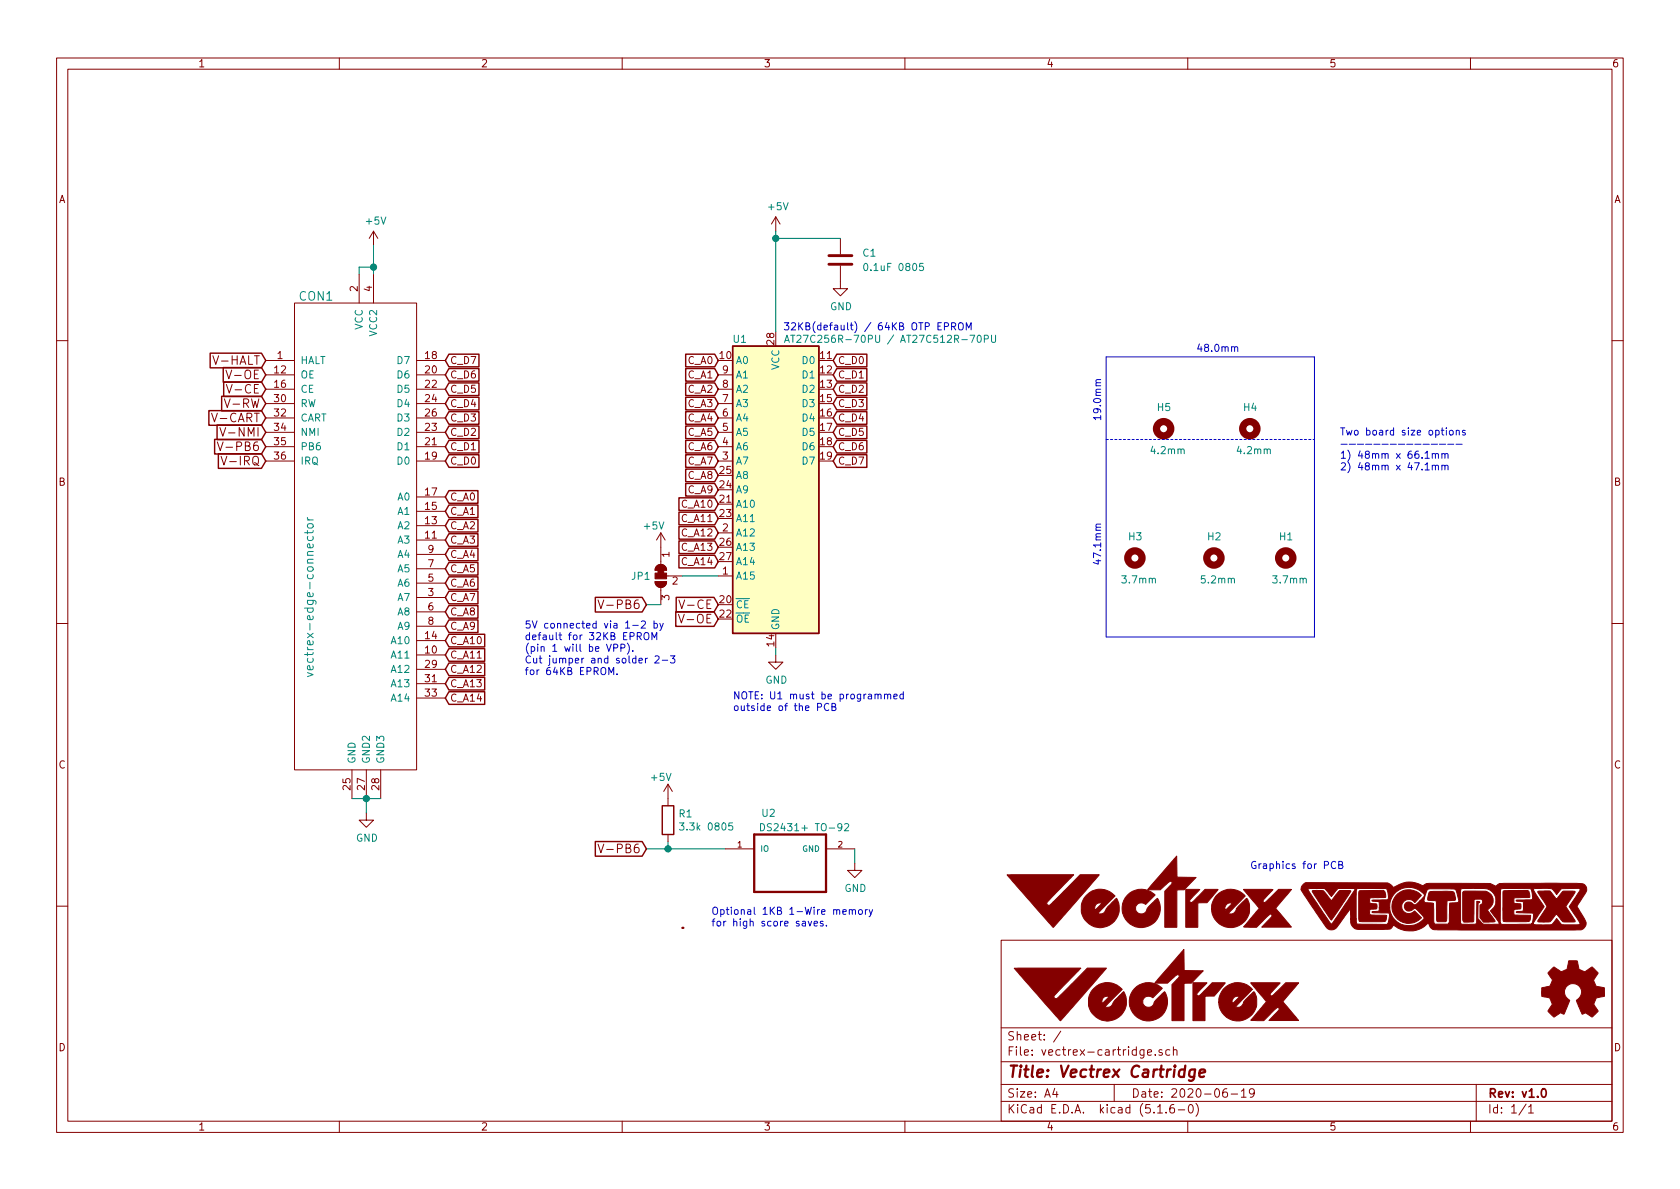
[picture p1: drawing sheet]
EESchema Schematic File Version 4
EELAYER 30 0
EELAYER END
$Descr A4 11693 8268
encoding utf-8
Sheet 1 1
Title "Vectrex Cartridge"
Date "2020-06-19"
Rev "v1.0"
Comp ""
Comment1 ""
Comment2 ""
Comment3 ""
Comment4 ""
$EndDescr
Text GLabel 1850 2500 0    60   Input ~ 0
V-HALT
Text GLabel 1850 2600 0    60   Input ~ 0
V-OE
Text GLabel 1850 2700 0    60   Input ~ 0
V-CE
Text GLabel 1850 2800 0    60   Input ~ 0
V-RW
Text GLabel 1850 2900 0    60   Input ~ 0
V-CART
Text GLabel 1850 3000 0    60   Input ~ 0
V-NMI
Text GLabel 1850 3100 0    60   Input ~ 0
V-PB6
Text GLabel 1850 3200 0    60   Input ~ 0
V-IRQ
Wire Wire Line
	2500 1850 2600 1850
Wire Wire Line
	2600 1850 2600 1900
Wire Wire Line
	2500 1850 2500 1900
Text GLabel 3100 2500 2    50   Input ~ 0
C_D7
Text GLabel 3100 2600 2    50   Input ~ 0
C_D6
Text GLabel 3100 2700 2    50   Input ~ 0
C_D5
Text GLabel 3100 2800 2    50   Input ~ 0
C_D4
Text GLabel 3100 2900 2    50   Input ~ 0
C_D3
Text GLabel 3100 3000 2    50   Input ~ 0
C_D2
Text GLabel 3100 3100 2    50   Input ~ 0
C_D1
Text GLabel 3100 3200 2    50   Input ~ 0
C_D0
Text GLabel 3100 3450 2    50   Input ~ 0
C_A0
Text GLabel 3100 3550 2    50   Input ~ 0
C_A1
Text GLabel 3100 3650 2    50   Input ~ 0
C_A2
Text GLabel 3100 3750 2    50   Input ~ 0
C_A3
Text GLabel 3100 3850 2    50   Input ~ 0
C_A4
Text GLabel 3100 3950 2    50   Input ~ 0
C_A5
Text GLabel 3100 4050 2    50   Input ~ 0
C_A6
Text GLabel 3100 4150 2    50   Input ~ 0
C_A7
Text GLabel 3100 4250 2    50   Input ~ 0
C_A8
Text GLabel 3100 4350 2    50   Input ~ 0
C_A9
Text GLabel 3100 4450 2    50   Input ~ 0
C_A10
Text GLabel 3100 4550 2    50   Input ~ 0
C_A11
Text GLabel 3100 4650 2    50   Input ~ 0
C_A12
Text GLabel 3100 4750 2    50   Input ~ 0
C_A13
Text GLabel 3100 4850 2    50   Input ~ 0
C_A14
$Comp
L vectrex-edge-connector:vectrex-edge-connector CON1
U 1 1
P 2550 3900
F 0 "CON1" H 2200 5750 60  0000 C CNN
F 1 "vectrex-edge-connector" V 2150 3650 60  0000 C CNN
F 2 "vectrex-cartridge:vectrex-edge-connector-thinner-no-soldermask" H 2550 4600 60  0001 C CNN
F 3 "" H 2550 4600 60  0001 C CNN
	1    2550 3900
	1    0    0    -1  
$EndComp
Connection ~ 2600 1850
$Comp
L Graphic:Logo_Open_Hardware_Small #LOGO1
U 1 1
P 10950 6900
F 0 "#LOGO1" H 10950 7175 50  0001 C CNN
F 1 "Logo_Open_Hardware_Small" H 10950 6675 50  0001 C CNN
F 2 "" H 10950 6900 50  0001 C CNN
F 3 "~" H 10950 6900 50  0001 C CNN
	1    10950 6900
	1    0    0    -1  
$EndComp
$Comp
L power:+5V #PWR0101
U 1 1
P 2600 1700
F 0 "#PWR0101" H 2600 1550 50  0001 C CNN
F 1 "+5V" H 2615 1873 50  0000 C CNN
F 2 "" H 2600 1700 50  0001 C CNN
F 3 "" H 2600 1700 50  0001 C CNN
	1    2600 1700
	1    0    0    -1  
$EndComp
Wire Wire Line
	2600 1700 2600 1850
$Comp
L power:GND #PWR0102
U 1 1
P 2550 5650
F 0 "#PWR0102" H 2550 5400 50  0001 C CNN
F 1 "GND" H 2555 5477 50  0000 C CNN
F 2 "" H 2550 5650 50  0001 C CNN
F 3 "" H 2550 5650 50  0001 C CNN
	1    2550 5650
	1    0    0    -1  
$EndComp
Wire Wire Line
	2450 5550 2550 5550
Connection ~ 2550 5550
Wire Wire Line
	2550 5550 2650 5550
Wire Wire Line
	2550 5550 2550 5650
$Comp
L Mechanical:MountingHole H1
U 1 1
P 8950 3875
F 0 "H1" H 8900 4025 50  0000 L CNN
F 1 "3.7mm" H 8850 3725 50  0000 L CNN
F 2 "vectrex-cartridge:Mounting_Hole_D3.7mm" H 8950 3875 50  0001 C CNN
F 3 "~" H 8950 3875 50  0001 C CNN
	1    8950 3875
	1    0    0    -1  
$EndComp
$Comp
L Mechanical:MountingHole H3
U 1 1
P 7900 3875
F 0 "H3" H 7850 4025 50  0000 L CNN
F 1 "3.7mm" H 7800 3725 50  0000 L CNN
F 2 "vectrex-cartridge:Mounting_Hole_D3.7mm" H 7900 3875 50  0001 C CNN
F 3 "~" H 7900 3875 50  0001 C CNN
	1    7900 3875
	1    0    0    -1  
$EndComp
$Comp
L Mechanical:MountingHole H2
U 1 1
P 8450 3875
F 0 "H2" H 8400 4025 50  0000 L CNN
F 1 "5.2mm" H 8350 3725 50  0000 L CNN
F 2 "vectrex-cartridge:Mounting_Hole_D5.2mm" H 8450 3875 50  0001 C CNN
F 3 "~" H 8450 3875 50  0001 C CNN
	1    8450 3875
	1    0    0    -1  
$EndComp
$Comp
L Mechanical:MountingHole H5
U 1 1
P 8100 2975
F 0 "H5" H 8050 3125 50  0000 L CNN
F 1 "4.2mm" H 8000 2825 50  0000 L CNN
F 2 "vectrex-cartridge:Mounting_Hole_D4.2mm" H 8100 2975 50  0001 C CNN
F 3 "~" H 8100 2975 50  0001 C CNN
	1    8100 2975
	1    0    0    -1  
$EndComp
$Comp
L Mechanical:MountingHole H4
U 1 1
P 8700 2975
F 0 "H4" H 8650 3125 50  0000 L CNN
F 1 "4.2mm" H 8600 2825 50  0000 L CNN
F 2 "vectrex-cartridge:Mounting_Hole_D4.2mm" H 8700 2975 50  0001 C CNN
F 3 "~" H 8700 2975 50  0001 C CNN
	1    8700 2975
	1    0    0    -1  
$EndComp
Wire Notes Line style solid
	7700 2475 9150 2475
Wire Notes Line style solid
	9150 4425 7700 4425
Wire Notes Line style solid
	9150 2475 9150 4425
Wire Notes Line
	7700 3050 9150 3050
Wire Notes Line style solid
	7700 2475 7700 4425
Text Notes 8325 2450 0    50   ~ 0
48.0mm
Text Notes 7675 2925 1    50   ~ 0
19.0mm\n
Text Notes 7675 3625 3    50   ~ 0
47.1mm\n
Text Notes 9325 3275 0    50   ~ 0
Two board size options\n———————————————\n1) 48mm x 66.1mm\n2) 48mm x 47.1mm
Text GLabel 5800 3200 2    50   Input ~ 0
C_D7
Text GLabel 5800 3100 2    50   Input ~ 0
C_D6
Text GLabel 5800 3000 2    50   Input ~ 0
C_D5
Text GLabel 5800 2900 2    50   Input ~ 0
C_D4
Text GLabel 5800 2800 2    50   Input ~ 0
C_D3
Text GLabel 5800 2700 2    50   Input ~ 0
C_D2
Text GLabel 5800 2600 2    50   Input ~ 0
C_D1
Text GLabel 5800 2500 2    50   Input ~ 0
C_D0
Text GLabel 5000 2500 0    50   Input ~ 0
C_A0
Text GLabel 5000 2600 0    50   Input ~ 0
C_A1
Text GLabel 5000 2700 0    50   Input ~ 0
C_A2
Text GLabel 5000 2800 0    50   Input ~ 0
C_A3
Text GLabel 5000 2900 0    50   Input ~ 0
C_A4
Text GLabel 5000 3000 0    50   Input ~ 0
C_A5
Text GLabel 5000 3100 0    50   Input ~ 0
C_A6
Text GLabel 5000 3200 0    50   Input ~ 0
C_A7
Text GLabel 5000 3300 0    50   Input ~ 0
C_A8
Text GLabel 5000 3400 0    50   Input ~ 0
C_A9
Text GLabel 5000 3500 0    50   Input ~ 0
C_A10
Text GLabel 5000 3600 0    50   Input ~ 0
C_A11
Text GLabel 5000 3700 0    50   Input ~ 0
C_A12
Text GLabel 5000 3800 0    50   Input ~ 0
C_A13
Text GLabel 5000 3900 0    50   Input ~ 0
C_A14
$Comp
L power:+5V #PWR0103
U 1 1
P 5400 1600
F 0 "#PWR0103" H 5400 1450 50  0001 C CNN
F 1 "+5V" H 5415 1773 50  0000 C CNN
F 2 "" H 5400 1600 50  0001 C CNN
F 3 "" H 5400 1600 50  0001 C CNN
	1    5400 1600
	1    0    0    -1  
$EndComp
$Comp
L power:GND #PWR0105
U 1 1
P 5850 1950
F 0 "#PWR0105" H 5850 1700 50  0001 C CNN
F 1 "GND" H 5855 1777 50  0000 C CNN
F 2 "" H 5850 1950 50  0001 C CNN
F 3 "" H 5850 1950 50  0001 C CNN
	1    5850 1950
	1    0    0    -1  
$EndComp
Wire Wire Line
	5400 4500 5400 4550
$Comp
L Device:C C1
U 1 1
P 5850 1800
F 0 "C1" H 6000 1850 50  0000 L CNN
F 1 "0.1uF 0805" H 6000 1750 50  0000 L CNN
F 2 "Capacitor_SMD:C_0805_2012Metric_Pad1.15x1.40mm_HandSolder" H 5888 1650 50  0001 C CNN
F 3 "~" H 5850 1800 50  0001 C CNN
	1    5850 1800
	1    0    0    -1  
$EndComp
Text GLabel 5000 4200 0    60   Input ~ 0
V-CE
Text GLabel 5000 4300 0    60   Input ~ 0
V-OE
Text Notes 5450 2300 0    50   ~ 0
32KB(default) / 64KB OTP EPROM
$Comp
L power:GND #PWR0104
U 1 1
P 5400 4550
F 0 "#PWR0104" H 5400 4300 50  0001 C CNN
F 1 "GND" H 5405 4377 50  0000 C CNN
F 2 "" H 5400 4550 50  0001 C CNN
F 3 "" H 5400 4550 50  0001 C CNN
	1    5400 4550
	1    0    0    -1  
$EndComp
Text Notes 5100 4950 0    50   ~ 0
NOTE: U1 must be programmed \noutside of the PCB
$Comp
L Memory_EPROM:27C512 U1
U 1 1
P 5400 3400
F 0 "U1" H 5150 4450 50  0000 C CNN
F 1 "AT27C256R-70PU / AT27C512R-70PU" H 6200 4450 50  0000 C CNN
F 2 "Package_DIP:DIP-28_W15.24mm" H 5400 3400 50  0001 C CNN
F 3 "http://ww1.microchip.com/downloads/en/DeviceDoc/doc0015.pdf" H 5400 3400 50  0001 C CNN
	1    5400 3400
	1    0    0    -1  
$EndComp
Text GLabel 4500 4200 0    60   Input ~ 0
V-PB6
$Comp
L Jumper:SolderJumper_3_Bridged12 JP1
U 1 1
P 4600 4000
F 0 "JP1" V 4600 4068 50  0000 L CNN
F 1 "SolderJumper_3_Bridged12" V 4555 4068 50  0001 L CNN
F 2 "vectrex-cartridge:SolderJumper-3_P1.3mm_Bridged12_RoundedPad1.0x1.5mm_NumberLabels" H 4600 4000 50  0001 C CNN
F 3 "~" H 4600 4000 50  0001 C CNN
	1    4600 4000
	0    -1   1    0   
$EndComp
Wire Wire Line
	4750 4000 5000 4000
$Comp
L power:+5V #PWR0106
U 1 1
P 4600 3800
F 0 "#PWR0106" H 4600 3650 50  0001 C CNN
F 1 "+5V" H 4550 3950 50  0000 C CNN
F 2 "" H 4600 3800 50  0001 C CNN
F 3 "" H 4600 3800 50  0001 C CNN
	1    4600 3800
	1    0    0    -1  
$EndComp
Text Notes 3650 4700 0    50   ~ 0
5V connected via 1-2 by \ndefault for 32KB EPROM \n(pin 1 will be VPP).\nCut jumper and solder 2-3\nfor 64KB EPROM. 
$Comp
L power:GND #PWR0107
U 1 1
P 5950 6000
F 0 "#PWR0107" H 5950 5750 50  0001 C CNN
F 1 "GND" H 5955 5827 50  0000 C CNN
F 2 "" H 5950 6000 50  0001 C CNN
F 3 "" H 5950 6000 50  0001 C CNN
	1    5950 6000
	1    0    0    -1  
$EndComp
Wire Wire Line
	5950 6000 5950 5900
$Comp
L Device:R R1
U 1 1
P 4650 5700
F 0 "R1" H 4720 5746 50  0000 L CNN
F 1 "3.3k 0805" H 4720 5655 50  0000 L CNN
F 2 "Resistor_SMD:R_0805_2012Metric_Pad1.15x1.40mm_HandSolder" V 4580 5700 50  0001 C CNN
F 3 "~" H 4650 5700 50  0001 C CNN
	1    4650 5700
	1    0    0    -1  
$EndComp
$Comp
L power:+5V #PWR0108
U 1 1
P 4650 5550
F 0 "#PWR0108" H 4650 5400 50  0001 C CNN
F 1 "+5V" H 4600 5700 50  0000 C CNN
F 2 "" H 4650 5550 50  0001 C CNN
F 3 "" H 4650 5550 50  0001 C CNN
	1    4650 5550
	1    0    0    -1  
$EndComp
Text Notes 4950 6450 0    50   ~ 0
Optional 1KB 1-Wire memory\nfor high score saves.
Wire Wire Line
	4650 5900 4650 5850
Wire Wire Line
	4650 5900 5050 5900
Wire Wire Line
	5400 1600 5400 1650
Wire Wire Line
	5400 1650 5850 1650
Connection ~ 5400 1650
Wire Wire Line
	5400 1650 5400 2300
Text GLabel 4500 5900 0    60   Input ~ 0
V-PB6
Wire Wire Line
	4500 5900 4650 5900
Connection ~ 4650 5900
$Comp
L ds2431:DS2431 U2
U 1 1
P 5250 6000
F 0 "U2" H 5350 6350 50  0000 C CNN
F 1 "DS2431+ TO-92" H 5600 6250 50  0000 C CNN
F 2 "vectrex-cartridge:TO-92L_HandSolder" H 5250 6000 50  0001 C CNN
F 3 "" H 5250 6000 50  0001 C CNN
	1    5250 6000
	1    0    0    -1  
$EndComp
Text Notes 8700 6050 0    50   ~ 0
Graphics for PCB
$Comp
L vectrex-us:LOGO G2
U 1 1
P 8050 6850
F 0 "G2" H 8050 6630 60  0001 C CNN
F 1 "LOGO" H 8050 7070 60  0001 C CNN
F 2 "vectrex-cartridge:vectrex-us-soldermask" H 8050 6850 50  0001 C CNN
F 3 "" H 8050 6850 50  0001 C CNN
	1    8050 6850
	1    0    0    -1  
$EndComp
$Comp
L vectrex-uk:LOGO G3
U 1 1
P 10050 6300
F 0 "G3" H 10050 6160 60  0001 C CNN
F 1 "LOGO" H 10050 6440 60  0001 C CNN
F 2 "vectrex-cartridge:vectrex-uk-soldermask" H 10050 6300 50  0001 C CNN
F 3 "" H 10050 6300 50  0001 C CNN
	1    10050 6300
	1    0    0    -1  
$EndComp
$Comp
L vectrex-us:LOGO G1
U 1 1
P 8000 6200
F 0 "G1" H 8000 5980 60  0001 C CNN
F 1 "LOGO" H 8000 6420 60  0001 C CNN
F 2 "vectrex-cartridge:vectrex-us-soldermask" H 8000 6200 50  0001 C CNN
F 3 "" H 8000 6200 50  0001 C CNN
	1    8000 6200
	1    0    0    -1  
$EndComp
Wire Wire Line
	4500 4200 4600 4200
$EndSCHEMATC
